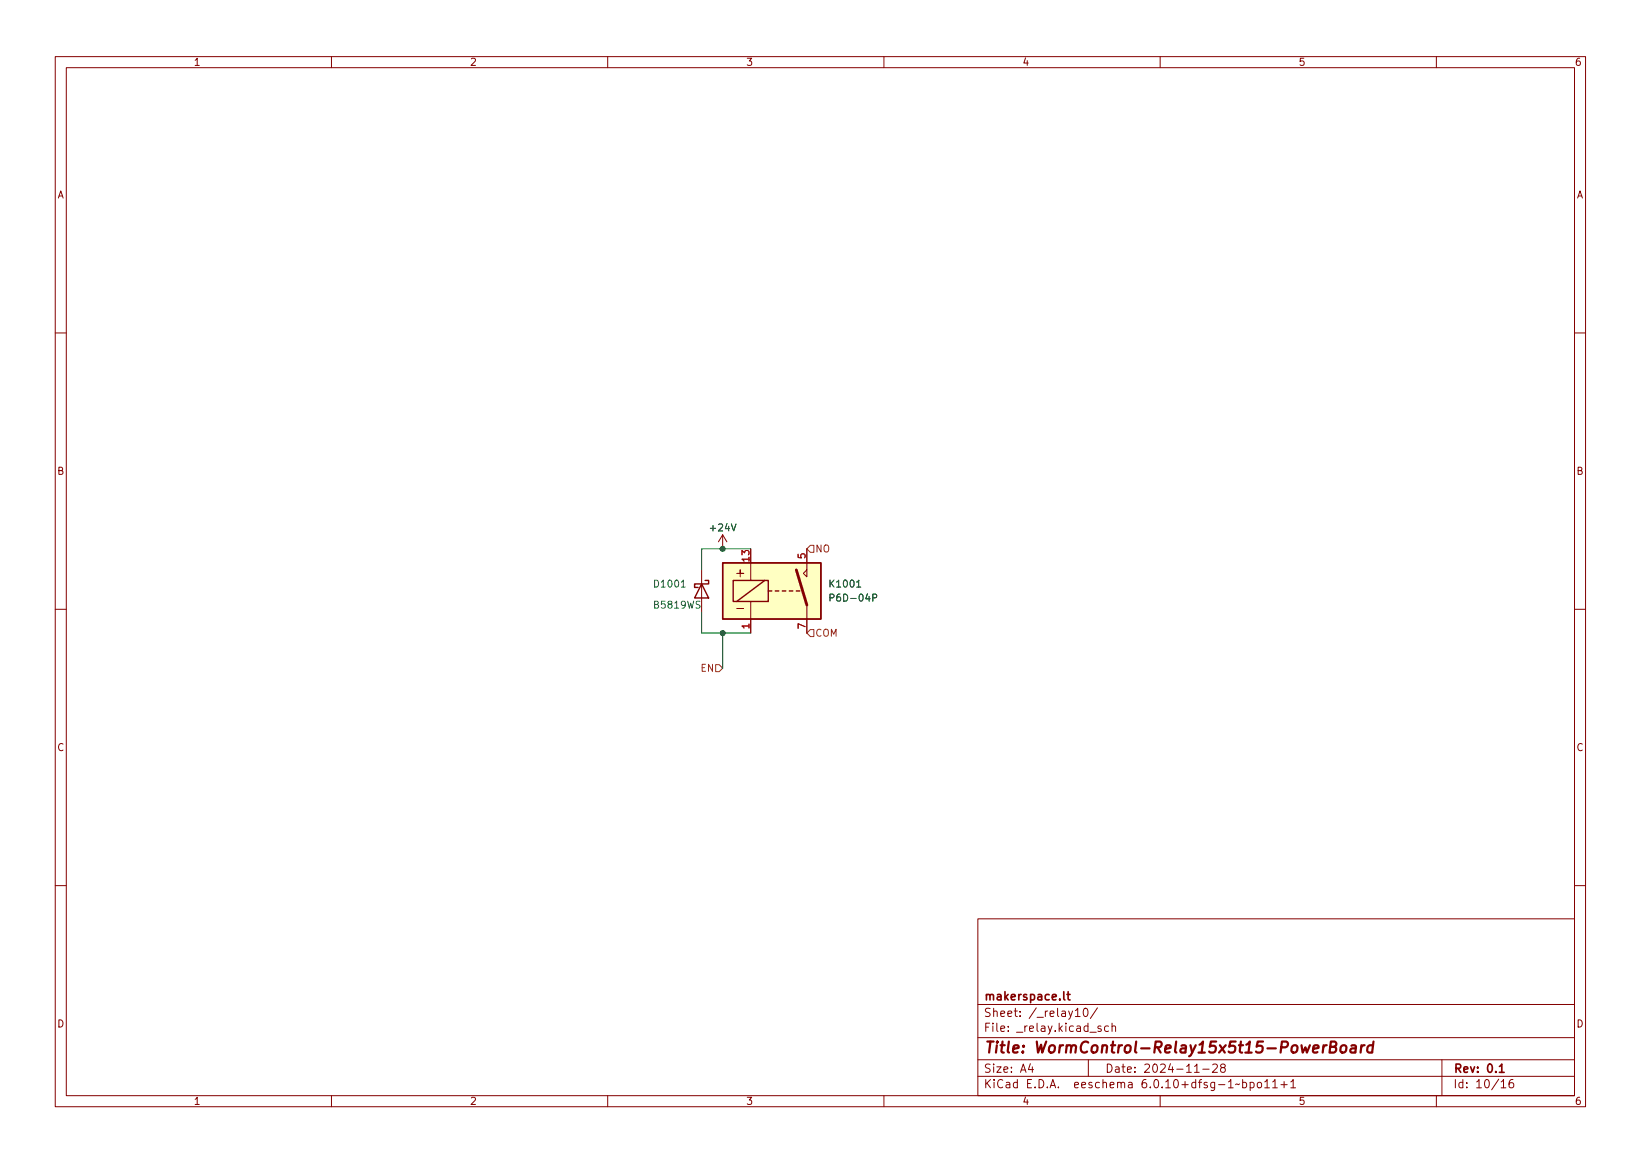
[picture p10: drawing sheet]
<svg xmlns="http://www.w3.org/2000/svg" width="297mm" height="210mm" viewBox="0 0 297 210" stroke-linecap="round" stroke-linejoin="round" font-family="sans-serif">
<g fill="none" stroke="#840000" stroke-width=".18">
<path d="M10 10.2h277v190.1h-277zM12 12.2h273v186.1h-273zM60 10.2v2M110 10.2v2M160 10.2v2M210 10.2v2M260 10.2v2M10 60.2h2M285 60.2h2M130.8 96.8l-.8 1.2M130.8 96.8v2.5M130.8 96.8l.8 1.2"/>
<path d="M146 99.3v5.1l-.6-.6 .6-.7M10 110.2h2M127 103.1v5.1M133.3 103.8h1.3h-.6v-.7v1.3M133.3 110.1h1.3M135.9 101.8v3.2M135.9 108.8v5.7M146 109.5v5M285 110.2h2M10 160.2h2M177 166.3h108v32h-108zM285 160.2h2"/>
<path d="M60 198.3v2M110 198.3v2M160 198.3v2M177 194.8h108M177 191.8h108M177 187.8h108M177 181.8h108M186.5 192.5l-.4 1h1M186.9 193v1M194.6 182.9l.5-.5v1.5M194.6 183.9h.9M196.2 182.6l.2-.2a.8 .8 0 0 1 .6 .8 .8 .8 0 0 1-.6 .7l-.2-.1-.1-.4z"/>
<path d="M197 191.8v3M198.6 182.4l-1.2 1.9M199.3 185.7l-.4-.1-.2 .2 .1 .3 .5 .1v.4h-.6M200.6 185.7l-.4-.1-.3 .3v.4l.2 .3h.5M201.3 185.8l.2-.2 .4 .1v.9M201.3 185.1v1.5M210 198.3v2M216.2 194h.9M217.7 193.5h1.2M219.5 192.7l.6-.2 .2 .2 .1 .3-1 1h1M221.2 193.2l-.3-.3 .1-.2 .2-.2 .4 .1 .2 .2-.1 .2-.6 .2-.2 .3 .1 .4 .2 .1h.4l.2-.3-.1-.4-.2-.1M224.4 196.1l-.3 .2-.2-.2-.3 .2"/>
<path d="M224.9 195.9l.5-.1 .2 .3v.4l-.1 .3h-.6M224.9 195.3v1.5M226.3 195.9l.4-.1 .3 .3v.4l-.1 .3h-.6M226.3 195.8v1.5M227.7 195.9l.4-.1 .3 .3v.4l-.3 .3h-.4l-.1-.3v-.4zM228.9 195.8l.5-.5v1.5M228.9 196.8h.9M230.4 195.8l.4-.5v1.5M230.4 196.8h.8M231.9 196.3h1.1M232.4 195.7v1.1M233.6 195.8l.5-.5v1.5"/>
<path d="M233.6 196.8h.9M260 198.3v2M261 191.8v6.5M271.7 195.8l.5-.5v1.5M271.7 196.8h.9M273.9 195.3a.6 .6 0 0 0-.8 .7v.5l.2 .3h.4l.2-.1 .1-.5-.1-.2-.5-.1-.3 .3"/>
</g>
<path d="M192.6 179.4v1.3l.2 .2M193.1 179.9h.6M193.3 179.4v1.3l.4 .2M271.4 193l.4-.5v1.5M271.4 194h.9" fill="none" stroke="#840000" stroke-width=".3"/>
<path d="M240.2 189.1l-.4 .1-.3 .3M240.8 189.4l.9-.1a.46 .46 0 0 0 .2-.4 .46 .46 0 0 0-.3-.4h-.7l-.2 2h.7a.53 .53 0 0 0 .5-.5 .53 .53 0 0 0-.4-.6M242.8 189.3a.52 .52 0 0 1 .5-.2 .52 .52 0 0 1 .4 .4v.6a.55 .55 0 0 1-.6 .4 .55 .55 0 0 1-.5-.4zM244.6 189.2l.2-.1 .6 .1-.1 1.3M245.4 189.6l-.6 .1a.4 .4 0 0 0-.4 .3 .4 .4 0 0 0 .3 .5l.6-.1M246.4 189.1l-.1 1.4M247 189.1l-.4 .1-.2 .3M248.5 189.2a.66 .66 0 0 0-1 .3v.6l.1 .3 .2 .1 .6-.1M248.6 188.5l-.2 2" fill="none" stroke="#840000" stroke-width=".4"/>
<path d="M127 105.7l1.3 2.5h-2.6zM127.6 105h.7v.7h-2.6v.6h.7M130.8 101.8h17.8v10.2h-17.8zM132.7 105h6.4v3.8h-6.4zM138.4 105l-5.1 3.8M139.1 106.9h.6M140.3 106.9h.7M141.6 106.9h.6M142.9 106.9h.6M144.1 106.9h.7" fill="none" stroke="#840000" stroke-width=".25"/>
<path d="M130.8 101.8h17.8v10.2h-17.8z" fill="#ffffc2" stroke="#ffffc2" stroke-width=".18"/>
<path d="M144.1 103.1l1.9 6.4" fill="none" stroke="#840000" stroke-width=".51"/>
<path d="M150.2 108.2l.6-.1 .2-.2-.1-.3-.7-.1v1.3M155.1 106.2h.7M158 108.2l.6-.1 .1-.2-.1-.3-.6-.1v1.3" fill="none" stroke="#006464" stroke-width=".18"/>
<path d="M146.7 98.7h.6v1.2h-.6l-.7-.6zM146.7 113.9h.6v1.3h-.6l-.7-.7zM129.5 120.3h.7l.6 .6-.6 .6h-.7z" fill="none" stroke="#725600" stroke-width=".18"/>
<path d="M135.9 99.3h-8.9v3.8M127 110.7v3.8h8.9M130.8 114.5v6.4" fill="none" stroke="#009600" stroke-width=".18"/>
<g fill="#009600" stroke="#009600" stroke-width=".18">
<circle cx="130.8" cy="99.3" r=".46"/>
<circle cx="130.8" cy="114.5" r=".46"/>
</g>
<text font-size="2.8" fill="#840000" x="178" y="190.6">Title: WormControl-Relay15x5t15-PowerBoard</text>
<g font-size="2.1" fill="#840000">
<text x="178" y="184">Sheet: /_relay10/</text>
<text x="178" y="181">makerspace.lt</text>
<text x="178" y="186.7">File: _relay.kicad_sch</text>
<text x="178" y="196.9">KiCad E.D.A. eeschema 6.0.10+dfsg-1~bpo11+1</text>
<text x="178" y="194.1">Size: A4</text>
<text x="200" y="194.1">Date: 2024-11-28</text>
<text x="263" y="194.1">Rev: 0.1</text>
<text x="263" y="196.9">Id: 10/16</text>
</g>
<g font-size="1.8" fill="#840000">
<text x="35" y="11.9">1</text>
<text x="85" y="11.9">2</text>
<text x="135" y="11.9">3</text>
<text x="185" y="11.9">4</text>
<text x="235" y="11.9">5</text>
<text x="285" y="11.9">6</text>
<text x="10.3" y="35.9">A</text>
<text x="285.3" y="35.9">A</text>
<text x="10.3" y="85.9">B</text>
<text x="285.3" y="85.9">B</text>
<text x="10.3" y="135.9">C</text>
<text x="285.3" y="135.9">C</text>
<text x="10.3" y="185.9">D</text>
<text x="285.3" y="185.9">D</text>
<text x="35" y="199.9">1</text>
<text x="85" y="199.9">2</text>
<text x="135" y="199.9">3</text>
<text x="185" y="199.9">4</text>
<text x="235" y="199.9">5</text>
<text x="285" y="199.9">6</text>
</g>
<g font-size="1.8" fill="#006464">
<text x="128.7" y="96.1">+24V</text>
<text x="118.6" y="106.3">D1001</text>
<text x="150.4" y="106.3">K1001</text>
<text x="118.5" y="110.1">B5819WS</text>
<text x="150.9" y="108.8">P6D-04P</text>
</g>
<g font-size="1.8" fill="#a90000">
<text x="135.6" y="101.6" transform="rotate(-90 135.6 101.6)">13</text>
<text x="145.8" y="101.1" transform="rotate(-90 145.8 101.1)">5</text>
<text x="135.6" y="113.8" transform="rotate(-90 135.6 113.8)">1</text>
<text x="145.8" y="113.8" transform="rotate(-90 145.8 113.8)">7</text>
</g>
<g font-size="1.8" fill="#725600">
<text x="147.5" y="99.9">NO</text>
<text x="147.5" y="115.2">COM</text>
<text x="126.9" y="121.5">EN</text>
</g>
</svg>
